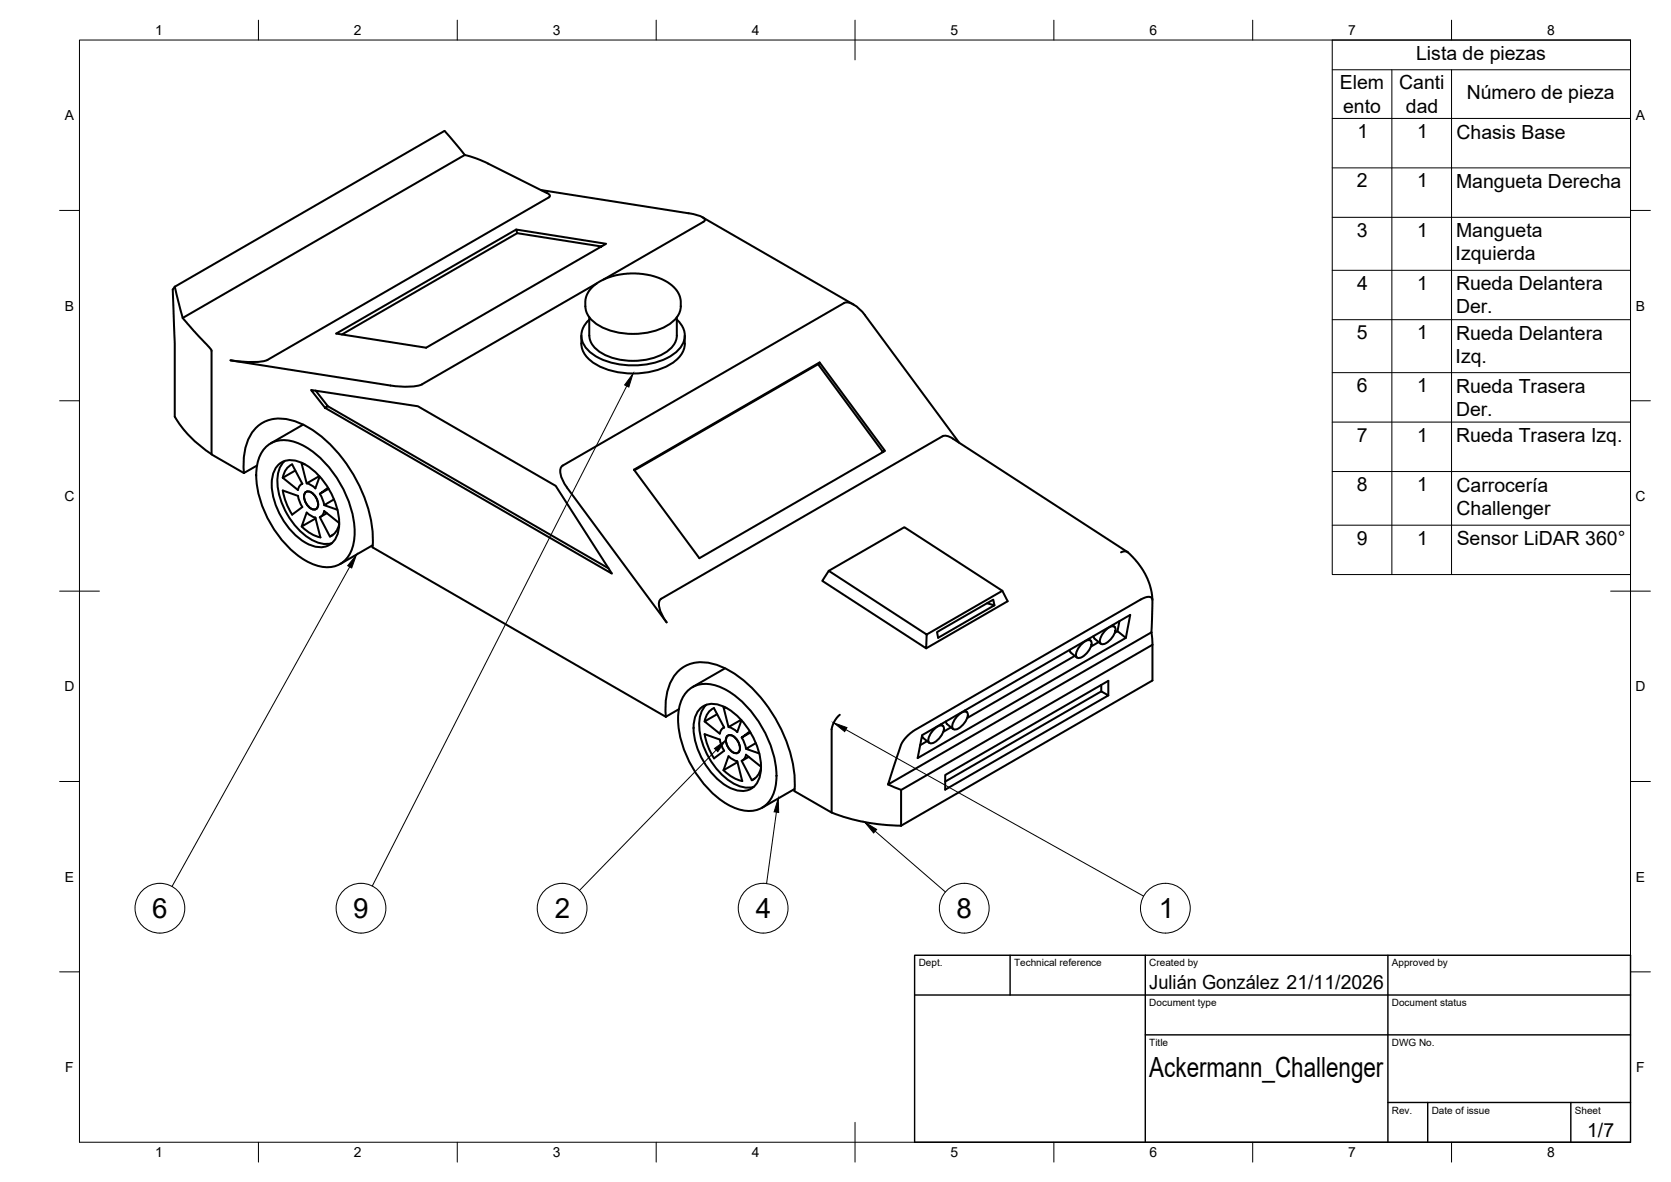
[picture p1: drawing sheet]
<svg xmlns="http://www.w3.org/2000/svg" width="420mm" height="297mm" viewBox="0 0 420 297" stroke-linecap="round" stroke-linejoin="round" font-family="sans-serif">
<!-- layer: Visible -->
<g fill="none" stroke="#000" stroke-width=".51">
<path d="M116.7 39l-70.8 40.9M116.9 39l2.6 .7 2.6 1.1 15.4 7.7M116.9 39l-5.1-6.1-67.9 39.2M116.9 38.9l-.1 .1M129.8 57.7l-45.3 26.1 22.6 3.6 45.3-26.1-22.6-3.6 .2 .9 21.2 3.3M130 58.6l-44 25.5M136 47.8l37.1 5.8M137.5 48.5l.8 .7-.3 .4-70.8 40.9a20.8 20.8 0 0 1-9.2 0M173.2 53.6l2.1 .4a2.82 2.82 0 0 1 1.9 1.2l-.3 .5M176.6 54.6l38 21.9M176.8 55.8l-25.1 14.5M43.9 72.1l-.5 .7a622.7 622.7 0 0 1 .5 31.9 29.3 29.3 0 0 0 9.3 9.5"/>
<path d="M44 72.1l1.9 7.8M45.9 79.9l7.3 8.2v26.1l8.1 4.7 3.3-1.9M147.2 77a6.9 6.9 0 0 0 5.1 5.7 18.7 18.7 0 0 0 15.8-1.1 6 6 0 0 0 3-6.2l-.2-1.1-1-1.7-1.4-1.2-1.6-1-2.5-1-1.6-.3-2.2-.3h-2.9l-2.7 .4-2.1 .6-1.9 .8-1.5 1-1.2 1.3-.8 1.4-.3 1v1.7M148.2 79.7v4.6M150 71.2l-43.9 25.4M170.2 79.7v4.6M58 90.6l40.2 6.3a17.1 17.1 0 0 0 8-.3M79.4 98.2l3 3.9-.7 .4-3.5-4.5 26.9 4.1 34.6 20 14.2 22.1-72.2-41.7M146.2 84.3a6.9 6.9 0 0 0 4.3 7.7 20.3 20.3 0 0 0 18.4-.7 6.5 6.5 0 0 0 3.3-7M148.2 80.3a5.1 5.1 0 0 0 .4 8.4 19.5 19.5 0 0 0 16.7 2.3 9.2 9.2 0 0 0 6.7-5.6 5.1 5.1 0 0 0-1.8-5.1M148.2 84.3a5.9 5.9 0 0 0 4.3 5.1 16.9 16.9 0 0 0 15.4-1.2 5.1 5.1 0 0 0 2.3-3.9M205.7 91.5l-46.2 26.7"/>
<path d="M206.1 91.1l-46.7 26.9 16.5 22.3 46.6-27-16.4-22.2-.4 .4 16.3 22.1M61.3 118.9a14.6 14.6 0 0 1 2.9-11.2 9.3 9.3 0 0 1 10.7-1.6 31.3 31.3 0 0 1 14.9 15 31 31 0 0 1 3.9 16.4l73.7 42.6 3.3-1.9M66.8 112.4a7.4 7.4 0 0 1 8.7-.8 26.4 26.4 0 0 1 12.7 16 16 16 0 0 1-.1 11.4 6.6 6.6 0 0 1-8.6 3.1 23.3 23.3 0 0 1-12.2-11.9 20.5 20.5 0 0 1-2.2-14.9l.4-1.1zM70.1 116.7a5 5 0 0 1 5.6-.5 18 18 0 0 1 9.5 16.5 4.8 4.8 0 0 1-7.3 4.2 18 18 0 0 1-9.5-16.5 5.9 5.9 0 0 1 1.7-3.7zM71.6 115.9a8.3 8.3 0 0 0-1.5 8.1 17.9 17.9 0 0 0 9.6 12.3 5.6 5.6 0 0 0 3.8 .2M73.4 116.7l2.6 4.9M73.5 116.7l-1 .6-.7 .9-.7 1.9M74.3 118.2l-3.2 1.9M75.8 116.5l1.3 5 3.2-1.8M75.9 116.5l.7 .2M76.2 106.7l-8.1 4.7M80.4 119.8l-1.1 2.9"/>
<path d="M82.4 102.1l70.6 40.7M241.2 111.3l-23.7-32.1a6.9 6.9 0 0 0-4.8-3.2l-71.2 41a2.22 2.22 0 0 0-.4 2.9l1.4 2.6M71.1 120.1l3.8 3 .3-.8 .8-.7M73.4 129.3l2.6-1.9-.7-1.4-.4-1.4-3.8-1.3a16.3 16.3 0 0 0 2.4 6M76 121.6l-.2 .1M76.7 123.9a1.57 1.57 0 0 1 2.4 .6 3 3 0 0 1 .7 3.2 1.57 1.57 0 0 1-2.5-.7 3 3 0 0 1-.6-3.1zM77.1 121.5l.9 .3 1.3 .9M79.3 130.1l1.3 4.9a9.5 9.5 0 0 1-4.7-2.7M79.3 130.1l-.9-.3-1.3-1-1.3 3.5 3.6-2M80.4 124.1l.7 1.4 .4 1.4M82.2 129l-1.6 .9M82.5 122.6l-2.1 1.5 2.2-1.3"/>
<path d="M84 125.5l-2.5 1.4 3.3 1.2M85.3 131.4l-3.8-3-.5 1.1-.6 .5 2.6 4.8 .7-.4M85.3 131.7l-.7 1.7-.7 .9-.9 .5M93.7 137l-8.2 4.7M142.5 122.5l25.1 33.9-1.4-2.5a2.77 2.77 0 0 1 0-3.4l71.1-41 1.3 .2 1 .5 43.9 28.5M281.9 138.8l1.1-.2 .7 .2 1.9 2 1.5 2.1 1.8 3.6 .7 2.4 .2 1.9M208.4 143.5l24.6 16-.1 3.4-26.1-16.9zM208.4 143.5l19-11 24.6 16 1.4 2.6-20.5 11.8M248.2 151.6l1.8 .5-14.1 8.2-.3-1.5 14.1-8.1 .3 1.4M252 148.5l-19 11M275 159.8l.2 .7M278 158.4l.4-.4a1.44 1.44 0 0 1 2-.3 4.1 4.1 0 0 1-2.3 3.9 1.02 1.02 0 0 1-1.4 0 3.4 3.4 0 0 1 1.3-3.2z"/>
<path d="M279.7 157.1l.5 .4M280.3 159l.7-.4 2.1 1.7-52.4 30.2 1.2-5.8 52.3-30.2-1.1 5.8M281.5 156.1l-.5 2.5M289.5 158.9l.3 3.1M172.9 173.6a7.4 7.4 0 0 1 8.6-.8 26.4 26.4 0 0 1 12.8 16 16 16 0 0 1-.2 11.4 6.6 6.6 0 0 1-8.6 3.1 23.3 23.3 0 0 1-12.2-11.9 20.5 20.5 0 0 1-2.2-14.9l.5-1.1zM176.2 178a5 5 0 0 1 5.5-.5 18 18 0 0 1 9.6 16.5 4.8 4.8 0 0 1-7.3 4.2 18 18 0 0 1-9.5-16.5 5.9 5.9 0 0 1 1.7-3.7zM177.6 177.1a8.3 8.3 0 0 0-1.4 8.1 17.9 17.9 0 0 0 9.6 12.3 5.6 5.6 0 0 0 3.7 .2M180.3 179.5l-3.1 1.8 3.8 3.1 .5-1.2 .6-.4M181.9 177.7l.8 .2M181.9 177.7l1.3 5 3.1-1.8M182.3 168l-8.2 4.7M211.2 179.6l-1.4 1.7-.7 1.9v21l-9.4-5.4"/>
<path d="M240.9 179.8l.4-.4a1.44 1.44 0 0 1 2-.3 4.1 4.1 0 0 1-2.3 4 1.02 1.02 0 0 1-1.5-.1 3.4 3.4 0 0 1 1.4-3.2zM242.6 178.5l.5 .5M269 163.3l.2 .7M269.2 164l1.6 1.3M270.2 164.8l-27 15.6M272 161.8l.4-.4a1.44 1.44 0 0 1 2-.3 4.1 4.1 0 0 1-2.3 4 1.02 1.02 0 0 1-1.5 0 3.4 3.4 0 0 1 1.4-3.3zM273.7 160.6l.5 .4M275.2 160.5l1.6 1.3M276.2 161.4l-1.9 1.1M276.9 172.1v1.6M278.7 174.8v-3.7l-41 23.7v3.6l41-23.6-1.8-1.1-39.2 22.7M167.4 180.1a14.6 14.6 0 0 1 2.9-11.1 9.3 9.3 0 0 1 10.7-1.6 31.3 31.3 0 0 1 14.9 14.9 31 31 0 0 1 3.9 16.5"/>
<path d="M177.2 184.5l3.8 1.4M177.2 181.3l.6-1.9 .8-.9 .9-.6 2.6 4.9M177.2 184.5a16.3 16.3 0 0 0 2.3 6.1l2.6-1.9-.7-1.4-.4-1.5M182.1 182.8l-.2 .1M182.8 185.1a1.57 1.57 0 0 1 2.4 .7 3 3 0 0 1 .6 3.1 1.57 1.57 0 0 1-2.4-.6 3 3 0 0 1-.6-3.2zM183.2 190l.9 .7 1.3 .6 1.3 5a9.5 9.5 0 0 1-4.8-2.7zM185.4 191.5l-3.5 2.1M186.4 181l-1 3-1.3-1-.9-.3M186.5 185.3l.7 1.4 .4 1.5M188.3 190.2l-1.7 .9M188.5 183.8l-2 1.6 2.2-1.3M189.7 195.7l-.7 .4"/>
<path d="M190 186.8l-2.4 1.4 3.3 1.1M191.3 192.7l-3.7-3.1-.3 .9-.8 .7 2.5 4.9M191.4 192.9l-.7 1.8-.7 .8-1 .6M199.8 198.3l-8.2 4.7M209.6 181.6h.1M223.3 197.1l3.3 1.4M226.6 198.5l63.2-36.5v9l-63.2 36.5zM228.2 184.9l1.8-1.4 56.9-32.9 1.7-.6h.6l.4 .3 .2 2.1-.3 6.5-66.2 38.3 3.2-10 .8-1.3zM231.9 184.8l.2 .6M232.1 185.4l1.6 1.3M233.1 186.3l-1.7 1M234.9 183.3l.4-.4a1.44 1.44 0 0 1 1.9-.3 4.1 4.1 0 0 1-2.2 3.9 1.02 1.02 0 0 1-1.5 0 3.4 3.4 0 0 1 1.4-3.2z"/>
<path d="M236.6 182l.5 .4M237.9 181.3l.2 .6M238.1 182l1.6 1.2M239.1 182.8l-1.9 1.1M209.1 204.2a48.8 48.8 0 0 0 17.5 3.3"/>
</g>
<!-- layer: BORDER -->
<g fill="none" stroke="#000" stroke-width=".25">
<path d="M20 10.1h390v276.9h-390zM65 5.1v5M115 5.1v5M165 5.1v5M215 5.1v10M265 5.1v5M315 5.1v5M365 5.1v5M15 52.9h5M410 52.9h5M15 100.7h5M410 100.7h5"/>
<path d="M15 148.6h10M405 148.6h10M15 196.4h5M410 196.4h5M15 244.2h5M410 244.2h5M65 287v5M115 287v5M165 287v5M215 282.1v9.9M265 287v5M315 287v5"/>
<path d="M365 287v5"/>
</g>
<!-- layer: TITLEBLOCK -->
<path d="M230 240.1h180v46.9h-180zM230 250h180M254 240.1v9.9M288 240.1v46.9M349 240.1v46.9M288 260.1h122M349 277.1h61M359 277.1v9.9M395 277.1v9.9" fill="none" stroke="#000" stroke-width=".36"/>
<!-- layer: Parts Lists -->
<g fill="none" stroke="#000" stroke-width=".25">
<path d="M335 10.1h75v134.3h-75zM335 17.5h75M350 17.5v126.9M365 17.5v126.9M335 29.8h75M335 42.2h75M335 54.6h75M335 67.9h75M335 80.3h75M335 93.6h75M335 106.1h75M335 118.5h75"/>
<path d="M335 132h75"/>
</g>
<!-- layer: Balloons -->
<g fill="none" stroke="#000" stroke-width=".25">
<circle cx="40.2" cy="228.2" r="6.3"/>
<circle cx="90.8" cy="228.2" r="6.3"/>
<circle cx="141.3" cy="228.2" r="6.3"/>
<circle cx="191.9" cy="228.2" r="6.3"/>
<circle cx="242.5" cy="228.2" r="6.3"/>
<circle cx="293" cy="228.2" r="6.3"/>
</g>
<!-- layer: 0 -->
<path d="M159.2 93.9l-1.1 3.4-1-.6zM89.6 139.4l-1.2 3.3-1-.5zM179.6 188.1l2.9-2.1-2 2.9zM209.6 181.6l3.4 1.2-.6 1.1zM195.7 200.6l.1 3.6-1.2-.2zM217.4 206.6l3 1.8-.7 .9z" fill="#000" stroke="#000" stroke-width=".25"/>
<path d="M157.6 97l-64 125.7M87.9 142.5l-44.7 80.3M180.1 188.5l-34.4 35.3M212.7 183.4l74.8 41.8M195.2 204.1l-2.5 18M220 208.9l17.7 15.3" fill="none" stroke="#000" stroke-width=".25"/>
<g font-size="7">
<text x="38.3" y="230.7">6</text>
<text x="88.8" y="230.7">9</text>
<text x="139.5" y="230.8">2</text>
<text x="190.1" y="230.7">4</text>
<text x="240.5" y="230.7">8</text>
<text x="291.3" y="230.8">1</text>
<text x="289" y="270.6">Ackermann_Challenger</text>
</g>
<g font-size="4.9">
<text x="356.1" y="15.1">Lista de piezas</text>
<text x="336.9" y="22.5">Elem</text>
<text x="351.8" y="22.5">Canti</text>
<text x="337.7" y="28.3">ento</text>
<text x="353.5" y="28.3">dad</text>
<text x="368.8" y="24.9">Número de pieza</text>
<text x="341.3" y="34.7">1</text>
<text x="356.3" y="34.7">1</text>
<text x="366.2" y="34.8">Chasis Base</text>
<text x="341.2" y="47.1">2</text>
<text x="356.3" y="47.1">1</text>
<text x="366.1" y="47.2">Mangueta Derecha</text>
<text x="341.1" y="59.5">3</text>
<text x="356.3" y="59.5">1</text>
<text x="366.1" y="59.6">Mangueta</text>
<text x="366" y="65.5">Izquierda</text>
<text x="341.2" y="72.8">4</text>
<text x="356.3" y="72.8">1</text>
<text x="366.1" y="72.9">Rueda Delantera</text>
<text x="366.1" y="78.7">Der.</text>
<text x="341.1" y="85.2">5</text>
<text x="356.3" y="85.3">1</text>
<text x="366.1" y="85.4">Rueda Delantera</text>
<text x="366" y="91.2">Izq.</text>
<text x="341.1" y="98.6">6</text>
<text x="356.3" y="98.6">1</text>
<text x="366.1" y="98.6">Rueda Trasera</text>
<text x="366.1" y="104.5">Der.</text>
<text x="341.1" y="111">7</text>
<text x="356.3" y="111">1</text>
<text x="366.1" y="111.1">Rueda Trasera Izq.</text>
<text x="341.1" y="123.4">8</text>
<text x="356.3" y="123.4">1</text>
<text x="366.2" y="123.6">Carrocería</text>
<text x="366.2" y="129.4">Challenger</text>
<text x="341.1" y="136.9">9</text>
<text x="356.3" y="136.9">1</text>
<text x="366.3" y="137">Sensor LiDAR 360°</text>
<text x="289" y="248.5">Julián González 21/11/2026</text>
<text x="399.1" y="285.7">1/7</text>
</g>
<g font-size="3.5">
<text x="39" y="8.8">1</text>
<text x="89" y="8.8">2</text>
<text x="139" y="8.8">3</text>
<text x="189" y="8.8">4</text>
<text x="239" y="8.8">5</text>
<text x="289" y="8.8">6</text>
<text x="339" y="8.8">7</text>
<text x="389" y="8.8">8</text>
<text x="16.3" y="30.2">A</text>
<text x="411.3" y="30.2">A</text>
<text x="16.3" y="78">B</text>
<text x="411.3" y="78">B</text>
<text x="16.2" y="125.9">C</text>
<text x="411.2" y="125.9">C</text>
<text x="16.2" y="173.7">D</text>
<text x="411.2" y="173.7">D</text>
<text x="16.3" y="221.6">E</text>
<text x="411.3" y="221.6">E</text>
<text x="16.4" y="269.4">F</text>
<text x="411.4" y="269.4">F</text>
<text x="39" y="290.8">1</text>
<text x="89" y="290.8">2</text>
<text x="139" y="290.8">3</text>
<text x="189" y="290.8">4</text>
<text x="239" y="290.8">5</text>
<text x="289" y="290.8">6</text>
<text x="339" y="290.8">7</text>
<text x="389" y="290.8">8</text>
</g>
<g font-size="2.5">
<text x="231" y="242.9">Dept.</text>
<text x="255" y="242.9">Technical reference</text>
<text x="289" y="242.9">Created by</text>
<text x="350" y="242.9">Approved by</text>
<text x="289" y="252.8">Document type</text>
<text x="350" y="252.8">Document status</text>
<text x="289" y="262.9">Title</text>
<text x="350" y="262.9">DWG No.</text>
<text x="350" y="279.9">Rev.</text>
<text x="360" y="279.9">Date of issue</text>
<text x="396" y="279.9">Sheet</text>
</g>
</svg>
